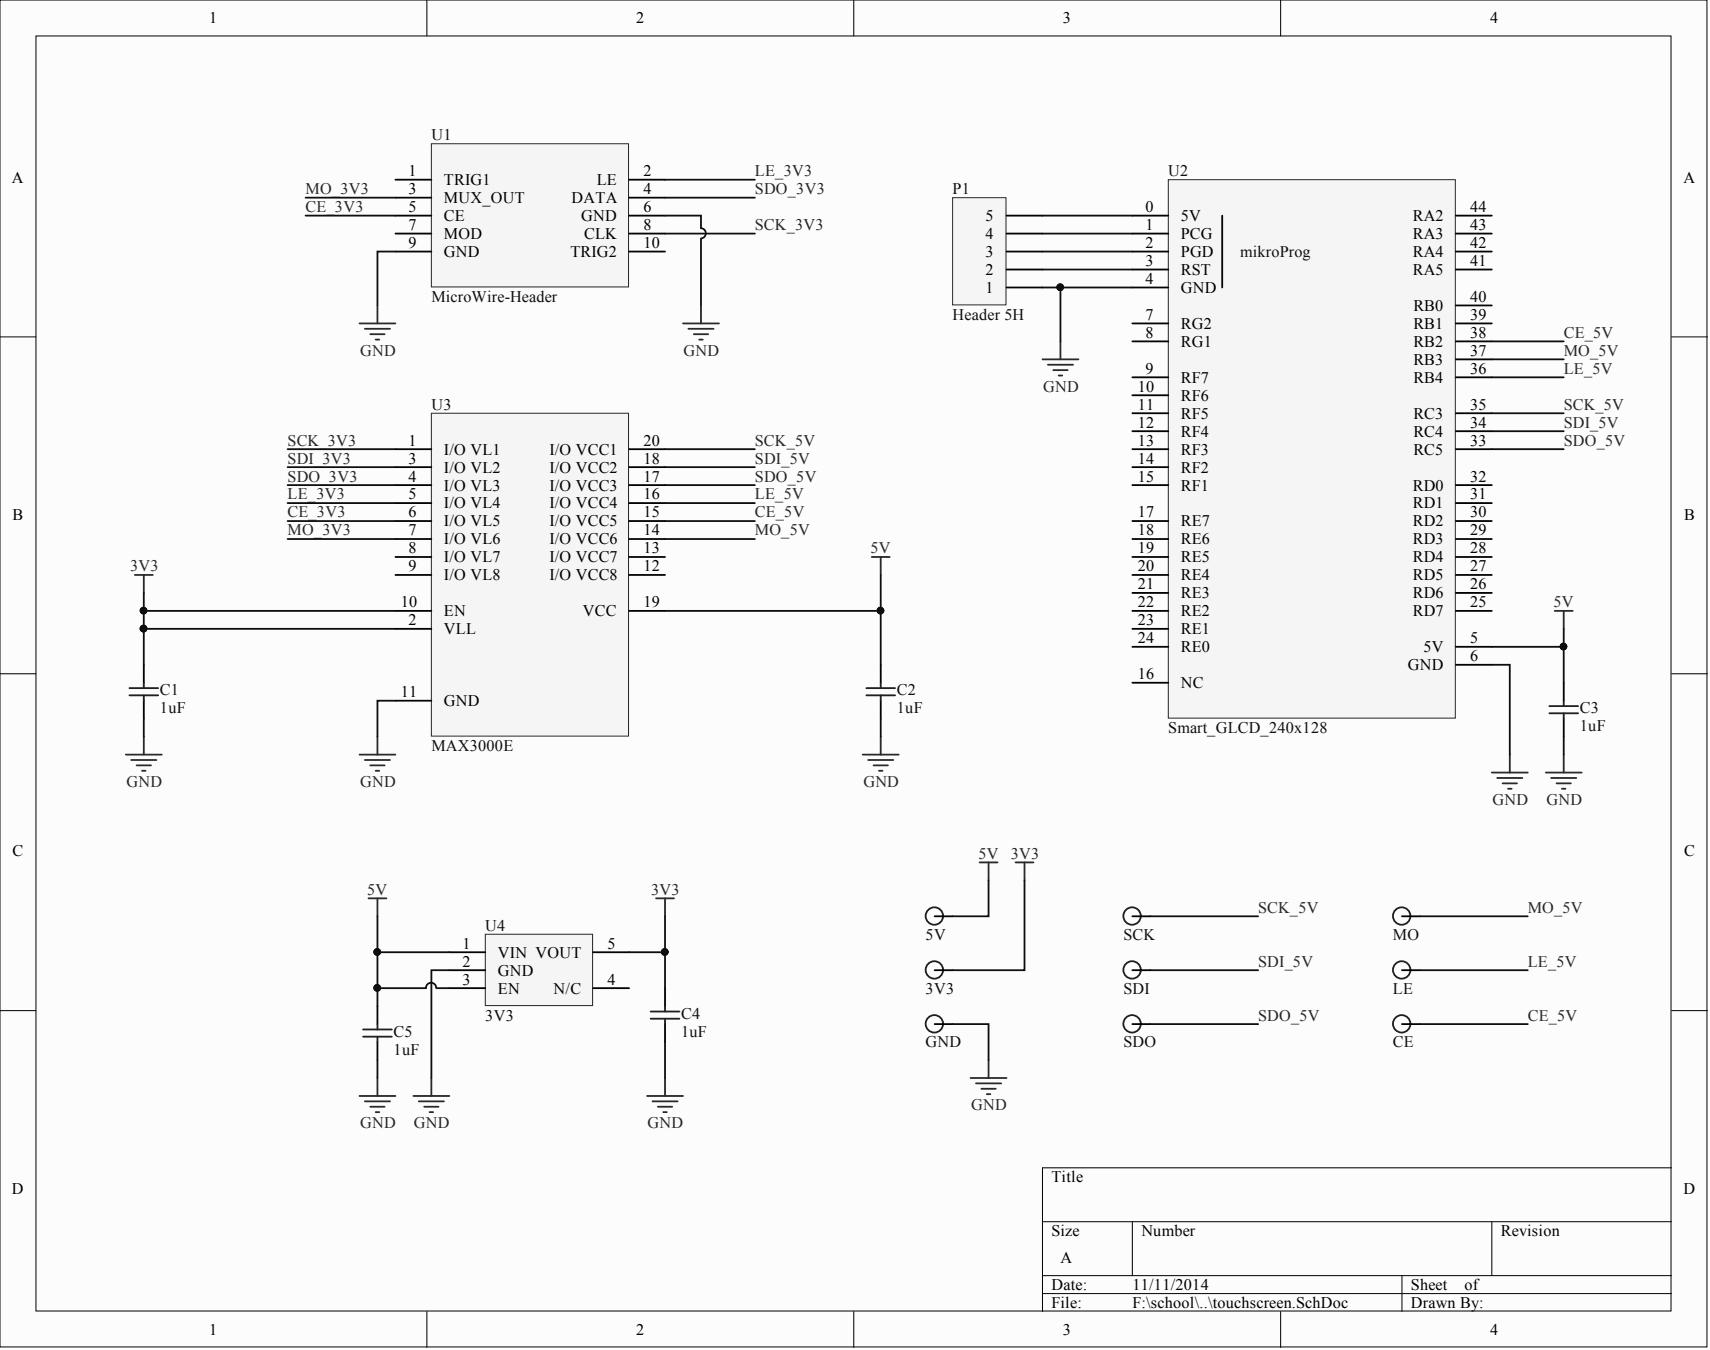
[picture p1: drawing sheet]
# Altium project touchscreen backback.PrjPcb
1 sheet, 19 parts. Net scope: global (net labels, ports and power ports of the same name join across sheets).
Board file: backpack.PcbDoc

## Sheet touchscreen.SchDoc
size A

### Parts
3V3  TP-LOOP  [TP-LOOP]  (value not drawn)
5V  TP-LOOP  [TP-LOOP]  (value not drawn)
C1  1uF  [0603-0.8MM]
C2  1uF  [0603-0.8MM]
C3  1uF  [0603-0.8MM]
C4  1uF  [0603-0.8MM]
C5  1uF  [0603-0.8MM]
CE  TP-LOOP  [TP-LOOP]  (value not drawn)
GND  TP-LOOP  [TP-LOOP]  (value not drawn)
LE  TP-LOOP  [TP-LOOP]  (value not drawn)
MO  TP-LOOP  [TP-LOOP]  (value not drawn)
P1  Header 5H  [HDR1X5H]
SCK  TP-LOOP  [TP-LOOP]  (value not drawn)
SDI  TP-LOOP  [TP-LOOP]  (value not drawn)
SDO  TP-LOOP  [TP-LOOP]  (value not drawn)
U1  MicroWire-Header  [HDR2x5]
U2  Smart_GLCD_240x128  [GLCD_PANEL]
U3  MAX3000E  [TSSOP20]
U4  3V3  [SOT-23-5]

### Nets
3V3: 3V3.0 C1.2 C4.2 U3.2(VLL) U3.10(EN) U4.5(VOUT)
5V: 5V.0 C2.2 C3.2 C5.2 U2.5(5V) U3.19(VCC) U4.1(VIN) U4.3(EN)
GND: C1.1 C2.1 C3.1 C4.1 C5.1 GND.0 P1.1 U1.6(GND) U1.9(GND) U2.4(GND) U2.6(GND) U3.11(GND) U4.2(GND)
CE_3V3: U1.5(CE) U3.6(I/O_VL5)
CE_5V: CE.0 U2.38(RB2) U3.15(I/O_VCC5)
LE_3V3: U1.2(LE) U3.5(I/O_VL4)
LE_5V: LE.0 U2.36(RB4) U3.16(I/O_VCC4)
MO_3V3: U1.3(MUX_OUT) U3.7(I/O_VL6)
MO_5V: MO.0 U2.37(RB3) U3.14(I/O_VCC6)
SCK_3V3: U1.8(CLK) U3.1(I/O_VL1)
SCK_5V: SCK.0 U2.35(RC3) U3.20(I/O_VCC1)
SDI_3V3: U3.3(I/O_VL2)
SDI_5V: SDI.0 U2.34(RC4) U3.18(I/O_VCC2)
SDO_3V3: U1.4(DATA) U3.4(I/O_VL3)
SDO_5V: SDO.0 U2.33(RC5) U3.17(I/O_VCC3)
NetP1_2: P1.2 U2.3(RST)
NetP1_3: P1.3 U2.2(PGD)
NetP1_4: P1.4 U2.1(PCG)
NetP1_5: P1.5 U2.0(5V)

Not connected (* = marked no-connect by the designer): U1 1(TRIG1) 7(MOD) 10(TRIG2); U2 7(RG2) 8(RG1) 9(RF7) 10(RF6) 11(RF5) 12(RF4) 13(RF3) 14(RF2) 15(RF1) 16(NC) 17(RE7) 18(RE6) 19(RE5) 20(RE4) 21(RE3) 22(RE2) 23(RE1) 24(RE0) 25(RD7) 26(RD6) 27(RD5) 28(RD4) 29(RD3) 30(RD2) 31(RD1) 32(RD0) 39(RB1) 40(RB0) 41(RA5) 42(RA4) 43(RA3) 44(RA2); U3 8(I/O_VL7) 9(I/O_VL8) 12(I/O_VCC8) 13(I/O_VCC7); U4 4(N/C)
